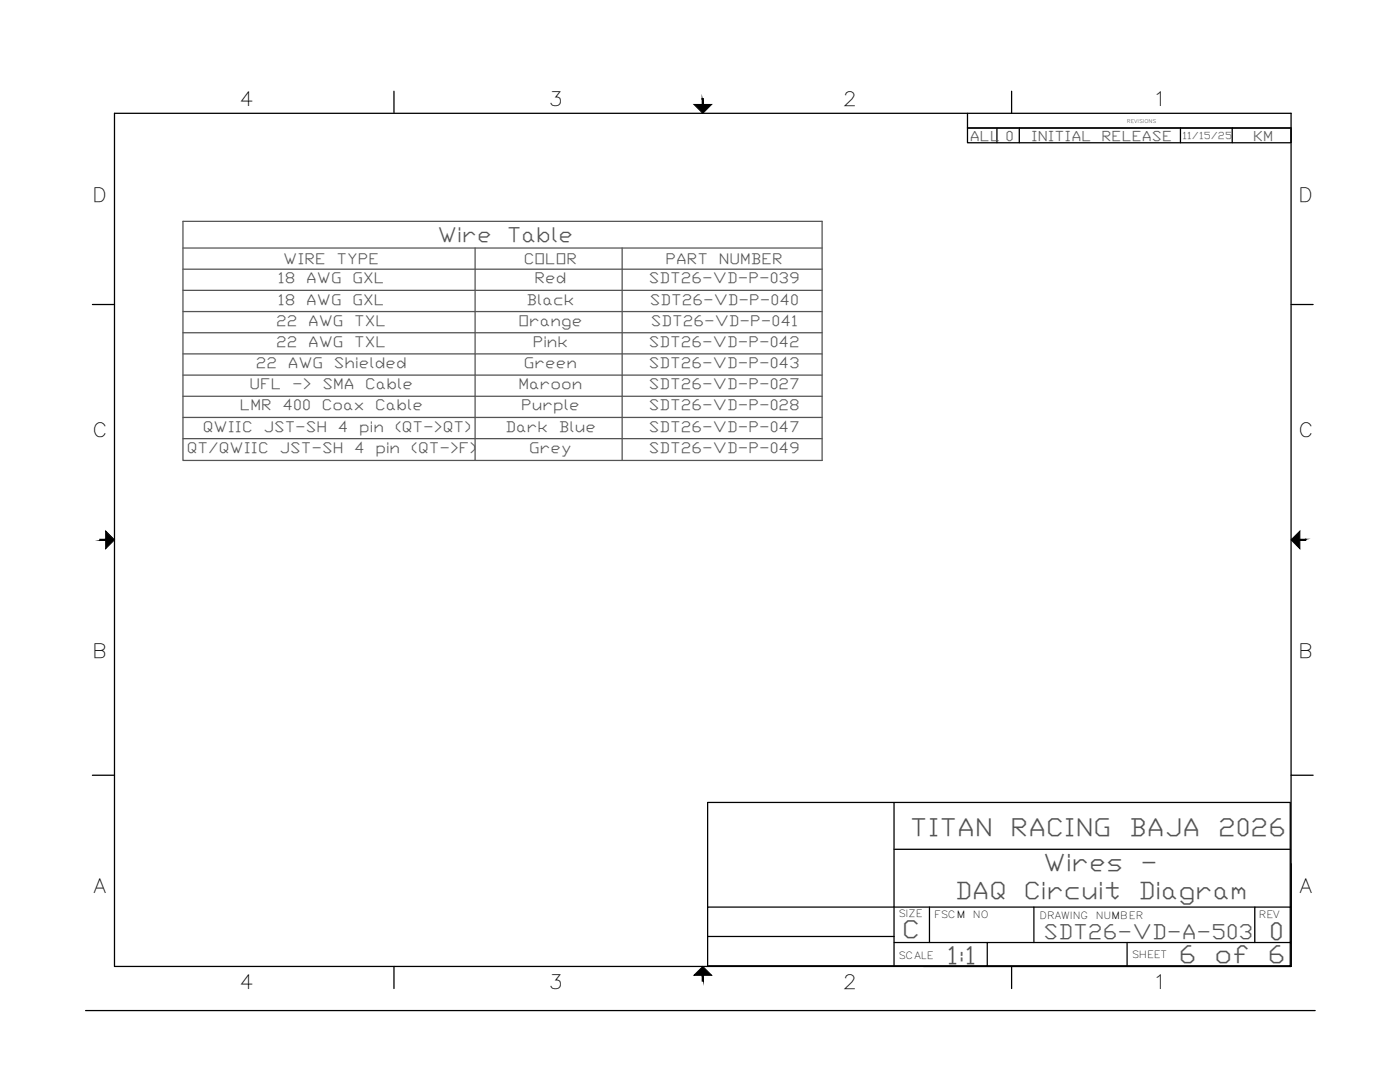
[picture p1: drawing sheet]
<svg xmlns="http://www.w3.org/2000/svg" width="279mm" height="216mm" viewBox="0 0 279 216" stroke-linecap="round" stroke-linejoin="round" font-family="sans-serif">
<!-- layer: Viewport -->
<path d="M257.7 172.3v20.5h-73.4" fill="none" stroke="#000" stroke-width=".25"/>
<!-- layer: Title Block -->
<g fill="none" stroke="#000" stroke-width=".25">
<path d="M78.6 18.2v4.4M201.9 18.2v4.4M22.8 22.6h234.9v170.2h-234.9zM193.1 22.6v2.9h64.6h-64.6v3h64.6M199 25.5v3M203.4 25.5v3M235.6 25.5v3M245.9 25.5v3M18.4 60.8h4.4M257.7 60.8h4.4M18.4 154.7h4.4M257.7 154.7h4.4"/>
<path d="M141.2 160.1h116.3M141.2 160.2v32.5h116.3v-32.5M178.4 160.2v32.5M178.4 169.5h79.1M78.6 192.8v4.4M141.2 181h116.3M141.2 186.9h37.2M178.4 188.1h79.1M185.5 181v7.1M197 188.1v4.6M201.9 192.8v4.4M206.3 181v7.1"/>
<path d="M224.9 188.1v4.6M250.4 181v7.1M17.1 201.6h245.4"/>
</g>
<g fill="#000" stroke="#000" stroke-width=".2">
<path d="M138.5 20.8h3.5l-1.7 1.8zM21.1 106l1.7 1.7-1.7 1.8zM257.7 107.7l1.7-1.7v3.5zM138.5 194.6l1.8-1.8 1.7 1.8z"/>
<path d="M140.1 19.7l.3 1.1v-1.1zM140.1 19.7l.3 1.1h-.3z"/>
<path d="M19.9 107.6v.2l1.2-.2zM19.9 107.8l1.2-.2v.2z"/>
<path d="M259.4 107.8h1.2v-.2zM259.4 107.6h1.2l-1.2 .2z"/>
<path d="M140.1 194.6v1.2h.3zM140.1 194.6h.3v1.2z"/>
</g>
<!-- layer: 0 -->
<path d="M257.7 25.5v3" fill="none" stroke="#000" stroke-width=".25"/>
<!-- layer: TAGS -->
<g fill="none" stroke="#545454" stroke-width=".25">
<path d="M36.5 44.2h127.6v47.7h-127.6zM36.5 49.5h127.6M36.5 53.7h127.6M36.5 57.9h127.6M94.8 49.5v42.4M124.2 49.5v42.4M36.5 62.2h127.6M36.5 66.4h127.6M36.5 70.6h127.6M36.5 74.8h127.6M36.5 79.1h127.6M36.5 83.3h127.6"/>
<path d="M36.5 87.5h127.6"/>
</g>
<g font-size="4.9" fill="#545454">
<text x="181.6" y="166.8">TITAN</text>
<text x="201.7" y="166.8">RACING</text>
<text x="225.3" y="166.8">BAJA</text>
<text x="243.1" y="166.8">2026</text>
<text x="180" y="187.3">C</text>
<text x="253.3" y="187.6">0</text>
<text x="189" y="192.3">1:1</text>
<text x="235.3" y="192.2">6</text>
<text x="242.4" y="192.2">of</text>
<text x="253" y="192.2">6</text>
</g>
<g font-size="4.8" fill="#545454">
<text x="208.2" y="173.8">Wires</text>
<text x="227.6" y="173.8">-</text>
<text x="190.6" y="179.5">DAQ</text>
<text x="204.3" y="179.5">Circuit</text>
<text x="227.2" y="179.5">Diagram</text>
</g>
<g font-size="4.1" fill="#545454">
<text x="87.3" y="48.3">Wire</text>
<text x="101.1" y="48.3">Table</text>
<text x="208.3" y="187.3">SDT26-VD-A-503</text>
</g>
<g font-size="3.9">
<text x="47.8" y="21.1">4</text>
<text x="109.5" y="21.1">3</text>
<text x="168.2" y="21.1">2</text>
<text x="230" y="21.1">1</text>
<text x="18.4" y="40.2">D</text>
<text x="259.1" y="40.2">D</text>
<text x="18.4" y="87.2">C</text>
<text x="259.1" y="87.2">C</text>
<text x="18.4" y="131.2">B</text>
<text x="259.1" y="131.2">B</text>
<text x="18.7" y="178.2">A</text>
<text x="259.3" y="178.2">A</text>
<text x="47.8" y="197.2">4</text>
<text x="109.5" y="197.2">3</text>
<text x="168.2" y="197.2">2</text>
<text x="230" y="197.2">1</text>
</g>
<g font-size="3" fill="#545454">
<text x="56.5" y="52.7">WIRE</text>
<text x="67.1" y="52.7">TYPE</text>
<text x="104.6" y="52.7">COLOR</text>
<text x="132.8" y="52.7">PART</text>
<text x="143.5" y="52.7">NUMBER</text>
<text x="55.4" y="56.5">18</text>
<text x="61.1" y="56.5">AWG</text>
<text x="70.3" y="56.5">GXL</text>
<text x="106.7" y="56.5">Red</text>
<text x="129.5" y="56.5">SDT26-VD-P-039</text>
<text x="55.1" y="65">22</text>
<text x="55.4" y="60.8">18</text>
<text x="61.1" y="60.8">AWG</text>
<text x="61.5" y="65">AWG</text>
<text x="70.3" y="60.8">GXL</text>
<text x="70.7" y="65">TXL</text>
<text x="103.5" y="65">Orange</text>
<text x="105.1" y="60.8">Black</text>
<text x="129.7" y="60.8">SDT26-VD-P-040</text>
<text x="129.9" y="65">SDT26-VD-P-041</text>
<text x="55.1" y="69.2">22</text>
<text x="61.5" y="69.2">AWG</text>
<text x="70.7" y="69.2">TXL</text>
<text x="106.3" y="69.2">Pink</text>
<text x="129.5" y="69.2">SDT26-VD-P-042</text>
<text x="49.8" y="77.7">UFL</text>
<text x="51" y="73.4">22</text>
<text x="57.4" y="73.4">AWG</text>
<text x="58.3" y="77.7">-&gt;</text>
<text x="64.4" y="77.7">SMA</text>
<text x="66.7" y="73.4">Shielded</text>
<text x="72.9" y="77.7">Cable</text>
<text x="103.5" y="77.7">Maroon</text>
<text x="104.6" y="73.4">Green</text>
<text x="129.5" y="73.4">SDT26-VD-P-043</text>
<text x="129.5" y="77.7">SDT26-VD-P-027</text>
<text x="47.9" y="81.9">LMR</text>
<text x="56.4" y="81.9">400</text>
<text x="64.2" y="81.9">Coax</text>
<text x="74.8" y="81.9">Cable</text>
<text x="104" y="81.9">Purple</text>
<text x="129.5" y="81.9">SDT26-VD-P-028</text>
<text x="40.5" y="86.1">QWIIC</text>
<text x="52.6" y="86.1">JST-SH</text>
<text x="67.5" y="86.1">4</text>
<text x="71.7" y="86.1">pin</text>
<text x="78.8" y="86.1">(QT-&gt;QT)</text>
<text x="100.9" y="86.1">Dark</text>
<text x="111.5" y="86.1">Blue</text>
<text x="129.5" y="86.1">SDT26-VD-P-047</text>
<text x="37.3" y="90.3">QT/QWIIC</text>
<text x="55.8" y="90.3">JST-SH</text>
<text x="70.7" y="90.3">4</text>
<text x="74.9" y="90.3">pin</text>
<text x="82" y="90.3">(QT-&gt;F)</text>
<text x="105.6" y="90.3">Grey</text>
<text x="129.5" y="90.3">SDT26-VD-P-049</text>
</g>
<g font-size="2.8" fill="#545454">
<text x="193.6" y="28">ALL</text>
<text x="200.7" y="28.1">0</text>
<text x="205.8" y="28.2">INITIAL</text>
<text x="219.8" y="28.2">RELEASE</text>
<text x="250.1" y="28.1">KM</text>
</g>
<text font-size="2" fill="#545454" x="236" y="27.8">11/15/25</text>
<g font-size="2">
<text x="179.3" y="183">SIZE</text>
<text x="186.4" y="183.3">FSCM</text>
<text x="194.2" y="183.3">NO</text>
<text x="207.5" y="183.4">DRAWING</text>
<text x="218.7" y="183.4">NUMBER</text>
<text x="251.2" y="183.3">REV</text>
<text x="179.3" y="191.3">SCALE</text>
<text x="225.8" y="191.2">SHEET</text>
</g>
<text font-size="1" x="224.9" y="24.6">REVISIONS</text>
</svg>
